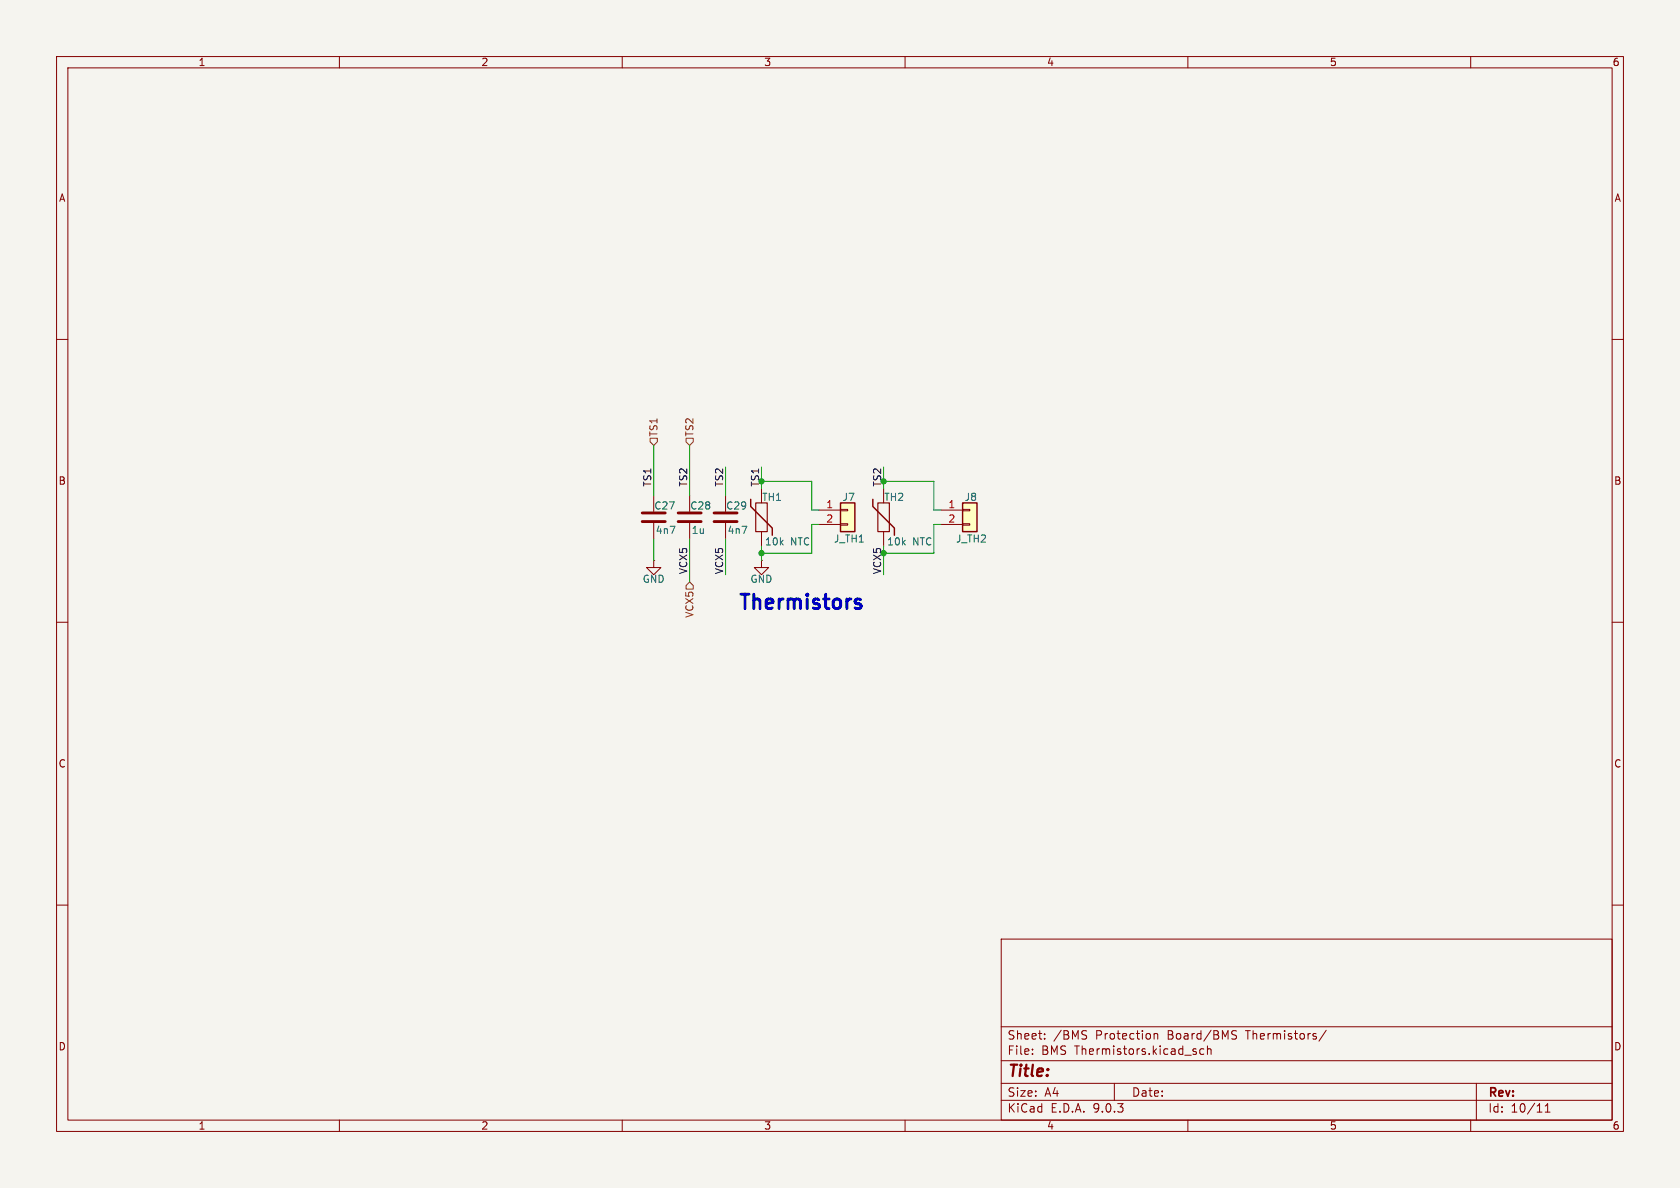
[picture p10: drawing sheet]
<svg xmlns="http://www.w3.org/2000/svg" width="297mm" height="210mm" viewBox="0 0 297 210" stroke-linecap="round" stroke-linejoin="round" font-family="sans-serif">
<path d="M0 0h297v210h-297z" fill="#f5f4ef" stroke="#f5f4ef" stroke-width=".18"/>
<g fill="none" stroke="#840000" stroke-width=".18">
<path d="M10 10h277v190h-277zM12 12h273v186h-273zM60 10v2M110 10v2M160 10v2M210 10v2M260 10v2M10 60h2M285 60h2M115.6 87.6v2.8M115.6 92.5v2.8M156.2 86.4v2.5"/>
<path d="M156.2 94v2.5M10 110h2M285 110h2M10 160h2M177 166h108v32h-108zM285 160h2M60 198v2M110 198v2M160 198v2M177 194.5h108M177 191.5h108M177 187.5h108"/>
<path d="M177 181.5h108M182.5 186.3v.1M182.5 185.5v.1M184.7 183.6v.1M184.7 182.8v.1M191.9 182.2l.2 .1M192 183.1l.1 .2-.1 .3M197 191.5v3M204 182.7v1M204 182.8l.2-.1 .4 .1 .1 .9M210 198v2M211.5 186v.3"/>
<path d="M212.8 185.5l-.4-.1-.3 .3v.4l.1 .2h.6M213.5 185.5l.2-.1 .3 .1 .1 .9M213.5 184.9v1.5M217.8 182.8l.7 .3 .1 .3-.3 .3-.6-.1M218.6 182.3l-.6-.1-.2 .1M234.5 182.1l-1.3 2M260 198v2M261 191.5v6.5M273.2 196.6h.8M273.2 195.5l.4-.4v1.5"/>
</g>
<path d="M113.5 90.7h4.1M113.5 92.2h4.1" fill="none" stroke="#840000" stroke-width=".51"/>
<path d="M154.3 88.3v1.2l3.8 3.8v1.3" fill="none" stroke="#840000" stroke-width=".25"/>
<path d="M155.2 88.9h2v5.1h-2z" fill="none" stroke="#840000" stroke-width=".2"/>
<path d="M170.2 88.9h2.5v5.1h-2.5z" fill="#ffffc2"/>
<path d="M170.2 88.9h2.5v5.1h-2.5z" fill="none" stroke="#840000" stroke-width=".25"/>
<path d="M166.4 90.2h3.8M166.4 92.7h3.8M170.2 90h1.2v.3h-1.2zM170.2 92.6h1.2v.2h-1.2z" fill="none" stroke="#840000" stroke-width=".18"/>
<path d="M148.6 88.9h2.5v5.1h-2.5z" fill="#ffffc2"/>
<path d="M132.7 88.3v1.2l3.8 3.8v1.3M148.6 88.9h2.5v5.1h-2.5z" fill="none" stroke="#840000" stroke-width=".25"/>
<g fill="none" stroke="#840000" stroke-width=".18">
<path d="M115.6 99.1v1.2h1.2l-1.2 1.3-1.3-1.3h1.3M115.6 99.1h.1M121.9 87.6v2.8M121.9 92.5v2.8M128.3 87.6v2.8M128.3 92.5v2.8M134.6 99.1v1.2h1.3l-1.3 1.3-1.3-1.3h1.3M134.6 99.1h.1M134.6 86.4v2.5M134.6 94v2.5M144.8 90.2h3.8M144.8 92.7h3.8"/>
<path d="M148.6 90h1.3v.3h-1.3zM148.6 92.6h1.3v.2h-1.3z"/>
</g>
<path d="M133.6 88.9h2v5.1h-2z" fill="none" stroke="#840000" stroke-width=".2"/>
<path d="M119.9 90.7h4.1M119.9 92.2h4.1M126.2 90.7h4.1M126.2 92.2h4.1" fill="none" stroke="#840000" stroke-width=".51"/>
<path d="M114.9 77.5h1.3v.6l-.6 .6-.7-.6zM121.3 77.5h1.3v.6l-.7 .6-.6-.6zM121.9 102.9l.7 .6v.6h-1.3v-.6z" fill="none" stroke="#725600" stroke-width=".18"/>
<path d="M115.6 78.7v8.9M121.9 78.7v8.9M115.6 95.3v3.8M121.9 95.3v7.6M128.3 82.6v5M128.3 95.3v6.3M134.6 82.6v2.5h8.9v5.1h1.3M134.6 96.5v2.6M144.8 92.7h-1.3v5.1h-8.9M156.2 85.1h8.9v5.1h1.3M166.4 92.7h-1.3v5.1h-8.9v3.8" fill="none" stroke="#009600" stroke-width=".18"/>
<path d="M151.5 106.7l.6 .2 .2 .3-.4 .4h-.5M151.5 105.9l.6 .1" fill="none" stroke="#0000c2" stroke-width=".51"/>
<g fill="#009600" stroke="#009600" stroke-width=".18">
<circle cx="134.6" cy="97.8" r=".46"/>
<circle cx="156.2" cy="97.8" r=".46"/>
<circle cx="156.2" cy="85.1" r=".46"/>
<circle cx="134.6" cy="85.1" r=".46"/>
</g>
<text font-size="3.5" fill="#0000c2" x="130.2" y="108.5">Thermistors</text>
<text font-size="2.8" fill="#840000" x="178" y="190.9">Title:</text>
<g font-size="2.1" fill="#840000">
<text x="178" y="184">Sheet:</text>
<text x="186.2" y="184">/BMS</text>
<text x="193.7" y="184">Protection</text>
<text x="206.5" y="184">Board/BMS</text>
<text x="220.6" y="184">Thermistors/</text>
<text x="178" y="186.7">File:</text>
<text x="184.1" y="186.7">BMS Thermistors.kicad_sch</text>
<text x="178" y="196.9">KiCad</text>
<text x="178" y="194.1">Size:</text>
<text x="184.7" y="194.1">A4</text>
<text x="185.7" y="196.9">E.D.A.</text>
<text x="193.3" y="196.9">9.0.3</text>
<text x="200" y="194.1">Date:</text>
<text x="263" y="194.3">Rev:</text>
<text x="263" y="196.9">Id:</text>
<text x="267.1" y="196.9">10/11</text>
</g>
<g font-size="1.8" fill="#840000">
<text x="35" y="11.9">1</text>
<text x="85" y="11.9">2</text>
<text x="135" y="11.9">3</text>
<text x="185" y="11.9">4</text>
<text x="235" y="11.9">5</text>
<text x="285" y="11.9">6</text>
<text x="10.3" y="35.9">A</text>
<text x="285.3" y="35.9">A</text>
<text x="10.3" y="85.9">B</text>
<text x="285.3" y="85.9">B</text>
<text x="10.3" y="135.9">C</text>
<text x="285.3" y="135.9">C</text>
<text x="10.3" y="185.9">D</text>
<text x="285.3" y="185.9">D</text>
<text x="35" y="199.9">1</text>
<text x="85" y="199.9">2</text>
<text x="135" y="199.9">3</text>
<text x="185" y="199.9">4</text>
<text x="235" y="199.9">5</text>
<text x="285" y="199.9">6</text>
</g>
<g font-size="1.8" fill="#725600">
<text x="116.4" y="77.3" transform="rotate(-90 116.4 77.3)">TS1</text>
<text x="122.8" y="77.3" transform="rotate(-90 122.8 77.3)">TS2</text>
<text x="122.8" y="109.3" transform="rotate(-90 122.8 109.3)">VCX5</text>
</g>
<g font-size="1.8" fill="#0f0f0f">
<text x="115.2" y="86.1" transform="rotate(-90 115.2 86.1)">TS1</text>
<text x="121.6" y="86.1" transform="rotate(-90 121.6 86.1)">TS2</text>
<text x="127.9" y="86.1" transform="rotate(-90 127.9 86.1)">TS2</text>
<text x="121.6" y="101.6" transform="rotate(-90 121.6 101.6)">VCX5</text>
<text x="127.9" y="101.6" transform="rotate(-90 127.9 101.6)">VCX5</text>
</g>
<g font-size="1.8" fill="#009600">
<text x="134.3" y="86.1" transform="rotate(-90 134.3 86.1)">TS1</text>
<text x="155.9" y="86.1" transform="rotate(-90 155.9 86.1)">TS2</text>
<text x="155.9" y="101.6" transform="rotate(-90 155.9 101.6)">VCX5</text>
</g>
<g font-size="1.8" fill="#006464">
<text x="134.6" y="88.7">TH1</text>
<text x="148.9" y="88.7">J7</text>
<text x="156.2" y="88.7">TH2</text>
<text x="170.4" y="88.7">J8</text>
<text x="115.6" y="90.3">C27</text>
<text x="115.8" y="94.6">4n7</text>
<text x="121.9" y="90.3">C28</text>
<text x="122.2" y="94.6">1u</text>
<text x="128.3" y="90.3">C29</text>
<text x="128.5" y="94.6">4n7</text>
<text x="135.1" y="96.6">10k</text>
<text x="139.8" y="96.6">NTC</text>
<text x="147.3" y="96.1">J_TH1</text>
<text x="156.7" y="96.6">10k</text>
<text x="161.3" y="96.6">NTC</text>
<text x="168.9" y="96.1">J_TH2</text>
<text x="113.5" y="103.2">GND</text>
<text x="132.6" y="103.2">GND</text>
</g>
<g font-size="1.8" fill="#a90000">
<text x="146" y="89.9">1</text>
<text x="167.6" y="89.9">1</text>
<text x="146" y="92.5">2</text>
<text x="167.6" y="92.5">2</text>
</g>
</svg>
